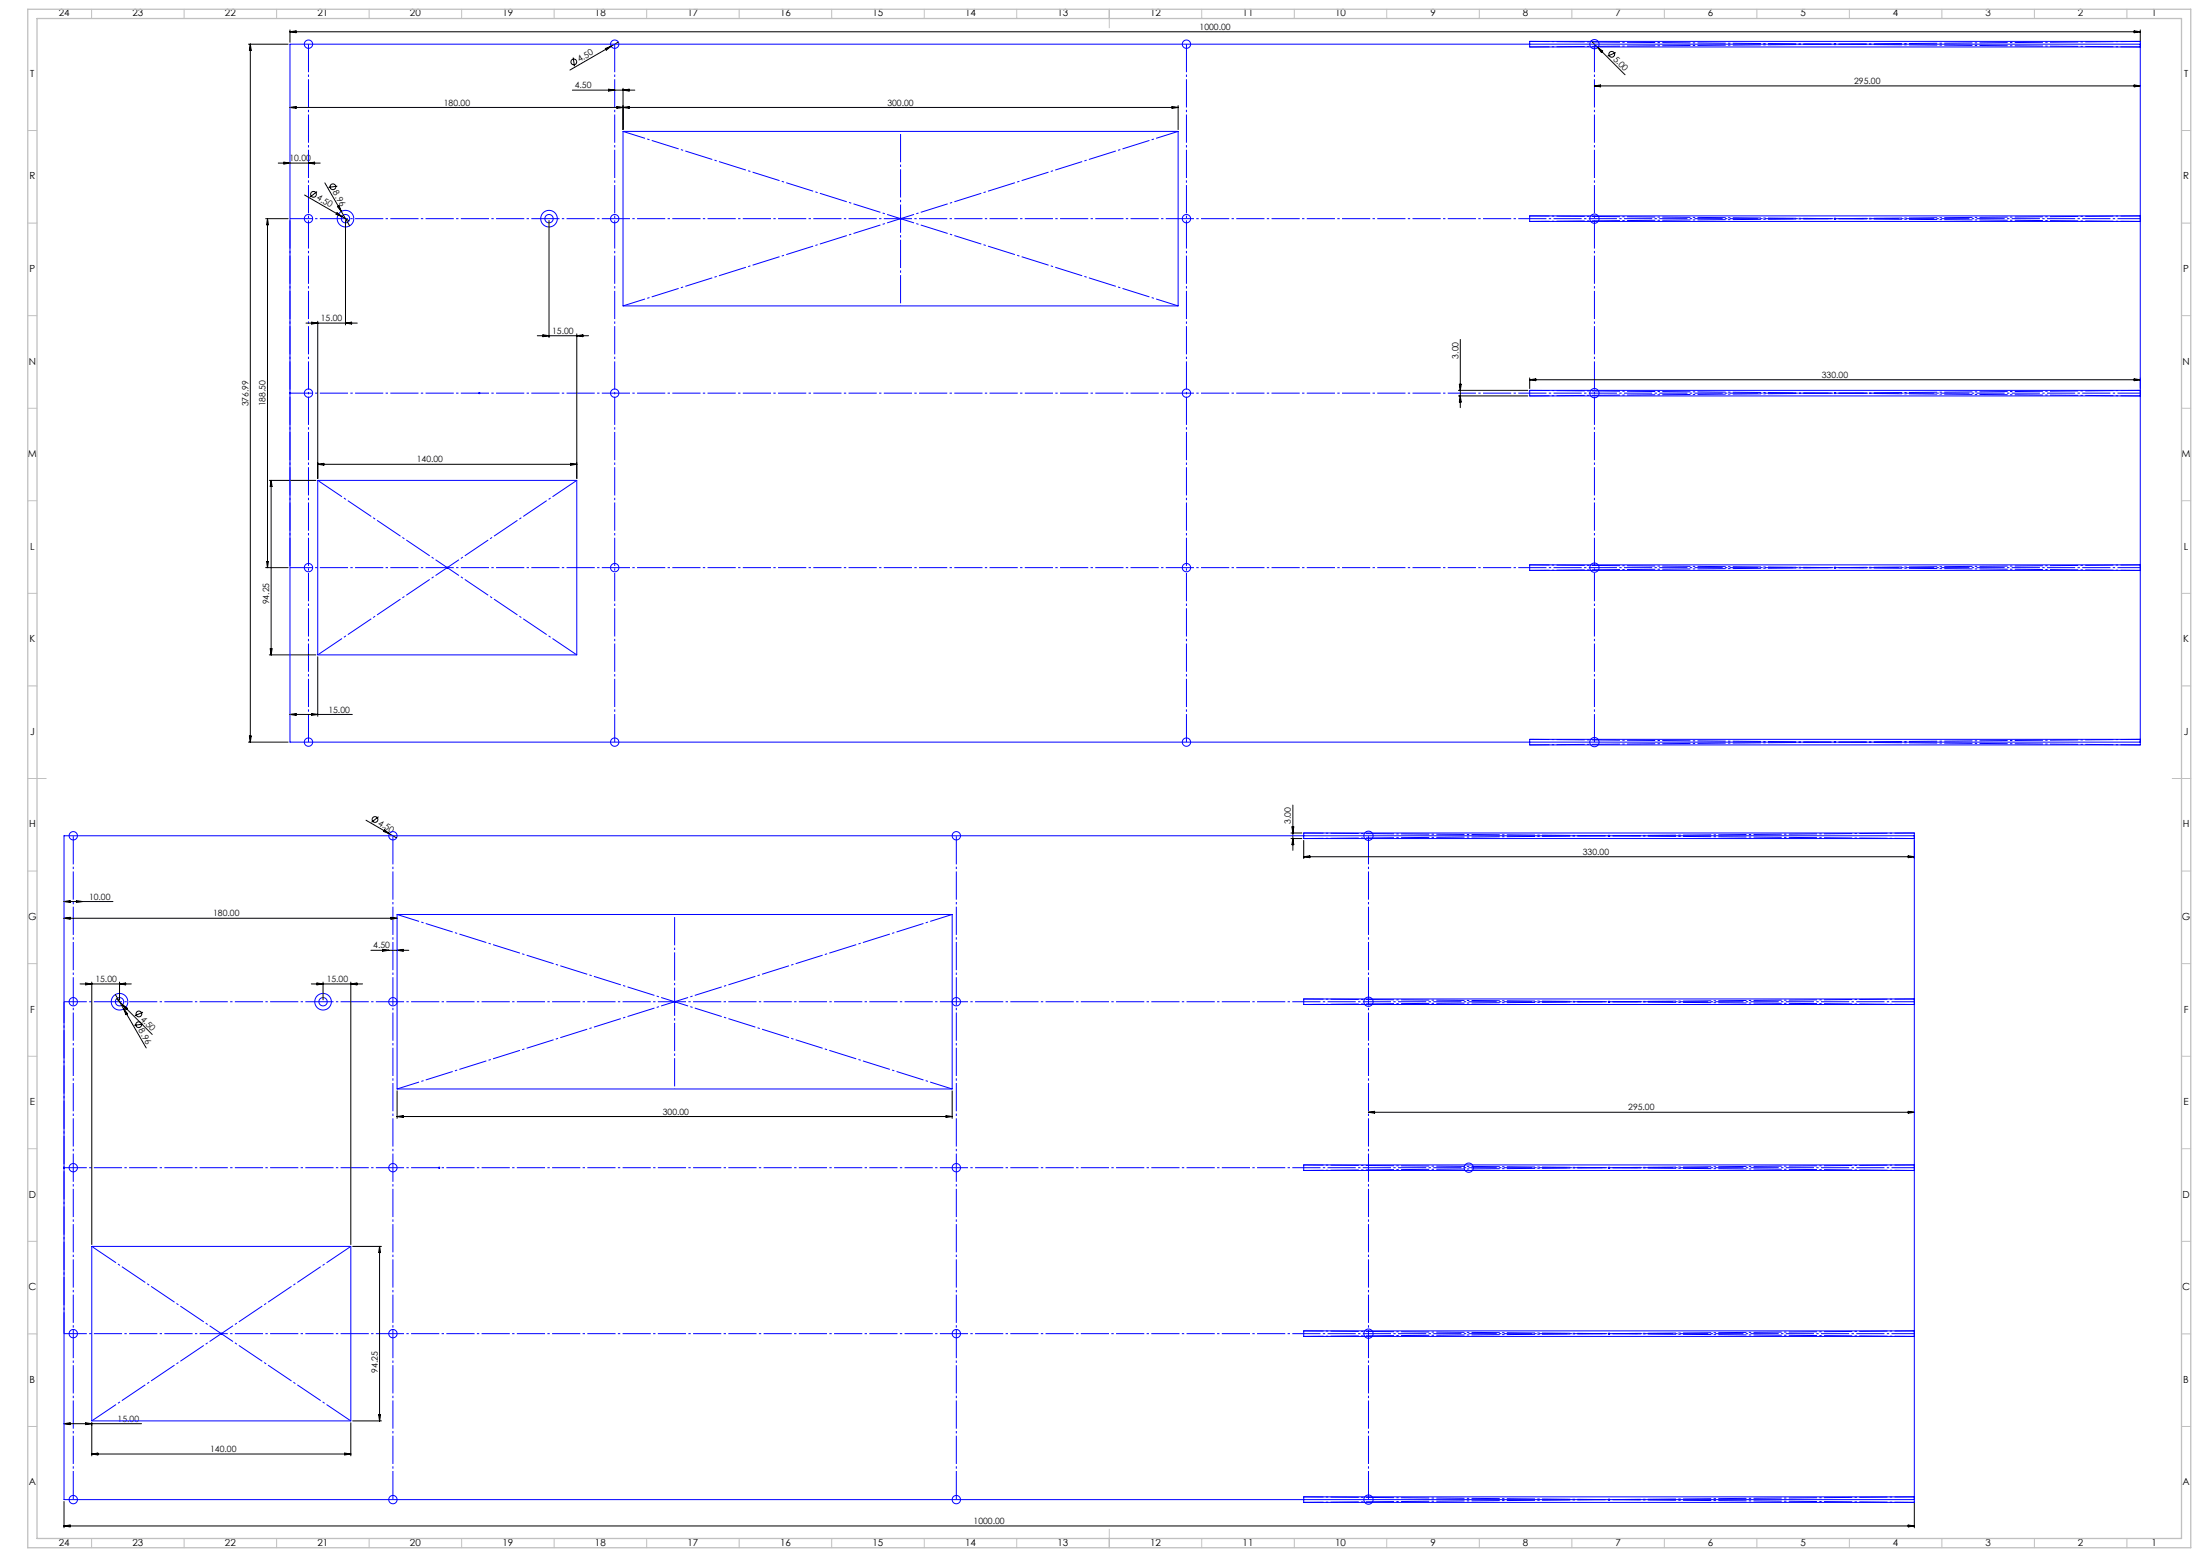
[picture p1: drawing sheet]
<svg xmlns="http://www.w3.org/2000/svg" width="1189mm" height="841mm" viewBox="0 0 1189 841" stroke-linecap="round" stroke-linejoin="round" font-family="sans-serif">
<g fill="none" stroke="#000" stroke-width=".54">
<path d="M157 16v7M157 17h1000M157 17h3v1zM1153 17h4l-4 1zM1157 16v7M134 24h22M135 24v377M135 24l1 3h-1zM310 31v5M327 26l3-1-2 2zM330 25l-22 13M334 23l-4 2"/>
<path d="M860 22l18 18M863 26l3 2h-1zM873 28l-4 2M157 58h480M157 58h3v1zM309 49h34M329 48l3 1h-3zM333 58v1l7-1v1zM337 48v22M337 49l3-1v1zM633 58h4l-4 1zM637 57v13"/>
<path d="M862 46h295M862 46h3v1zM1153 46h4l-4 1zM150 88h23M153 88h4l-4 1zM167 88h3v1zM176 99l13 23M144 118h12M145 118v189M145 118v3h-1zM165 105l24 14M171 103l-3 3"/>
<path d="M182 115l3 2-3-1zM182 101h-4M182 112l1-1 1 3zM187 119v57M297 119v63M165 175h28M168 174l4 1h-4zM172 174v84M187 175l3-1v1zM290 181h28M293 181h4l-4 1zM312 180v78"/>
<path d="M312 181h3v1zM789 183v37M788 211h38M788 214h38M789 208h1l-1 3zM789 214l1 3h-1zM827 204v6M827 205h330M827 205h3v1zM1153 205h4l-4 1zM1157 204v6M146 259h25"/>
<path d="M147 259v95M147 259v4h-1zM172 251h140M172 251l3-1v1zM308 250l4 1h-4zM144 307h12M144 303h1v4zM146 354h25M146 350h1v4zM172 355v32M135 398h1l-1 3zM157 386l3-1v1z"/>
<path d="M157 386h33M168 385l4 1h-4zM134 401h22M699 435v24M198 443l16 10M205 441l-4 3M208 448l2 2-3-1zM698 450h6M698 453h6M698 447h1v3zM699 453v3h-1zM705 454v10"/>
<path d="M1035 454v10M705 463h330M705 463l3-1v1zM1031 462l4 1h-4zM35 487h26M35 487l3-1v1zM35 496l3-1v1zM35 496h180M41 486l4 1h-4zM211 495l4 1h-4zM200 513h21M207 513h3l-3 1z"/>
<path d="M215 513h3v1zM43 531h28M46 531h4l-4 1zM50 530v142M62 537l17 29M63 539l19 20M65 530v10M65 531h3v1zM168 531h28M171 531h4l-4 1zM175 530v10M190 530v142"/>
<path d="M190 531h3v1zM66 543l3 2h-1zM67 545l2 3h-1zM77 547l-4 2M77 553l-4 1M215 589v15M515 589v15M215 603h3v1zM215 603h300M511 603h4l-4 1zM740 601h295M740 601l3-1v1z"/>
<path d="M1031 600l4 1h-4zM191 673h15M205 673v94M205 673l1 4h-1zM35 769l3-1v2zM35 769h41M46 768l4 1-4 1zM50 768v18M190 768v18M191 767h15M205 764h1l-1 3zM50 785h140"/>
<path d="M50 785h3v1zM186 785h4l-4 1zM35 811v14M1035 811v14M35 824h3v1zM35 824h1000M1031 824h4l-4 1z"/>
<circle cx="310" cy="33" r="1.6"/>
<circle cx="871" cy="29" r="1.6"/>
<circle cx="169" cy="105" r="1.6"/>
<circle cx="180" cy="101" r="1.6"/>
<circle cx="203" cy="443" r="1.6"/>
<circle cx="75" cy="553" r="1.6"/>
<circle cx="75" cy="548" r="1.6"/>
</g>
<g fill="none" stroke="#00f" stroke-width=".54">
<path d="M991 24h1M992 23v1M992 24h-1M1157 24h-1000v377h1000M1157 25h-330v-3h330v380h-330v-3h330M337 71h300v94h-300zM486 118h1M487 118v1M487 118h-1M991 118h1M992 118v1M992 118h-1"/>
<path d="M1157 117h-330v3h330M156 212h1M156 212l1 1M157 212l-1 1M259 212h1M259 212v1M991 212h1M991 212l1 1M992 212v1M992 212l-1 1M1157 211h-330v3h330M172 259h140v95h-140z"/>
<path d="M241 307h1M241 306l1 1M242 306v1M242 306l-1 1M991 307h1M991 306l1 1M992 306v1M992 306l-1 1M1157 305h-330v3h330M991 400l1 1M992 400v1M992 400l-1 1"/>
<path d="M869 451l1 1M870 451v1M870 451l-1 1M1035 451h-1000v359h1000M1035 453h-330v-3h330v362h-330v-3h330M215 494h300v94h-300zM1035 540h-330v3h330M364 541h1M365 541v1M365 541h-1M869 541h1M870 541v1"/>
<path d="M870 541h-1M34 631h1M34 630l1 1M35 630l-1 1M237 631h1M237 630l1 1M237 630v1M238 630l-1 1M869 631h1M869 630l1 1M870 630v1M870 630l-1 1"/>
<path d="M1035 629h-330v3h330M50 673h140v94h-140zM120 720v1M870 720v1M1035 719h-330v3h330M119 720h1M119 720l1 1M120 720l-1 1M869 720h1M869 720l1 1M870 720l-1 1M869 810h1"/>
<path d="M870 810v1M870 810h-1"/>
<circle cx="167" cy="24" r="2.2"/>
<circle cx="332" cy="24" r="2.2"/>
<circle cx="641" cy="24" r="2.2"/>
<circle cx="862" cy="24" r="2.5"/>
<circle cx="167" cy="118" r="2.3"/>
<circle cx="187" cy="118" r="4"/>
<circle cx="187" cy="118" r="2.3"/>
<circle cx="297" cy="118" r="2.3"/>
<circle cx="297" cy="118" r="4"/>
<circle cx="332" cy="118" r="2.3"/>
<circle cx="641" cy="118" r="2.2"/>
<circle cx="862" cy="118" r="2.5"/>
<circle cx="167" cy="212" r="2.2"/>
<circle cx="332" cy="212" r="2.2"/>
<circle cx="641" cy="212" r="2.2"/>
<circle cx="862" cy="212" r="2.5"/>
<circle cx="167" cy="307" r="2.3"/>
<circle cx="332" cy="307" r="2.3"/>
<circle cx="641" cy="307" r="2.2"/>
<circle cx="862" cy="307" r="2.5"/>
<circle cx="167" cy="401" r="2.3"/>
<circle cx="332" cy="401" r="2.3"/>
<circle cx="641" cy="401" r="2.2"/>
<circle cx="862" cy="401" r="2.5"/>
<circle cx="40" cy="451" r="2.2"/>
<circle cx="212" cy="451" r="2.2"/>
<circle cx="517" cy="451" r="2.2"/>
<circle cx="740" cy="451" r="2.5"/>
<circle cx="40" cy="541" r="2.2"/>
<circle cx="65" cy="541" r="2.2"/>
<circle cx="65" cy="541" r="4"/>
<circle cx="175" cy="541" r="2.2"/>
<circle cx="175" cy="541" r="4"/>
<circle cx="212" cy="541" r="2.2"/>
<circle cx="517" cy="541" r="2.2"/>
<circle cx="740" cy="541" r="2.5"/>
<circle cx="40" cy="631" r="2.2"/>
<circle cx="212" cy="631" r="2.2"/>
<circle cx="517" cy="631" r="2.3"/>
<circle cx="794" cy="631" r="2.5"/>
<circle cx="40" cy="720" r="2.2"/>
<circle cx="212" cy="720" r="2.2"/>
<circle cx="517" cy="720" r="2.2"/>
<circle cx="740" cy="720" r="2.5"/>
<circle cx="40" cy="810" r="2.2"/>
<circle cx="212" cy="810" r="2.2"/>
<circle cx="517" cy="810" r="2.2"/>
<circle cx="740" cy="810" r="2.5"/>
</g>
<path d="M157 118h1000M157 212h1000M157 307h1000M35 541h1000M35 631h1000M35 720h1000" fill="none" stroke="#00f" stroke-width=".54" stroke-dasharray="15.2 1.3 1.3 1.3" stroke-dashoffset="2.9" stroke-linecap="butt"/>
<path d="M167 24v377M332 24v377M641 24v377M862 24v377" fill="none" stroke="#00f" stroke-width=".54" stroke-dasharray="15.2 1.3 1.3 1.3" stroke-dashoffset=".1" stroke-linecap="butt"/>
<path d="M312 259l-140 95M312 354l-140-95M190 673l-140 94M190 767l-140-94" fill="none" stroke="#00f" stroke-width=".54" stroke-dasharray="15.2 1.3 1.3 1.3" stroke-dashoffset="-.6" stroke-linecap="butt"/>
<path d="M637 71l-300 94M637 165l-300-94M515 494l-300 94M515 588l-300-94" fill="none" stroke="#00f" stroke-width=".54" stroke-dasharray="15.2 1.3 1.3 1.3" stroke-dashoffset="2.8" stroke-linecap="butt"/>
<path d="M157 118v189" fill="none" stroke="#00f" stroke-width=".54" stroke-dasharray="15.2 1.3 1.3 1.3" stroke-dashoffset="-.9" stroke-linecap="butt"/>
<path d="M487 71v94M365 494v94" fill="none" stroke="#00f" stroke-width=".54" stroke-dasharray="15.2 1.3 1.3 1.3" stroke-dashoffset="-1.4" stroke-linecap="butt"/>
<path d="M40 451v359M212 451v359M517 451v359M740 451v359" fill="none" stroke="#00f" stroke-width=".54" stroke-dasharray="15.2 1.3 1.3 1.3" stroke-dashoffset="-.2" stroke-linecap="butt"/>
<path d="M35 541v179" fill="none" stroke="#00f" stroke-width=".54" stroke-dasharray="15.2 1.3 1.3 1.3" stroke-dashoffset="3.7" stroke-linecap="butt"/>
<g fill="none" stroke="#00f" stroke-width=".54" stroke-dasharray="15.2 1.3 1.3 1.3" stroke-dashoffset="4.5" stroke-linecap="butt">
<path d="M827 22l330 3M827 25l330-3M827 117l330 3M827 120l330-3M827 211l330 3M827 214l330-3M827 305l330 3M827 308l330-3M827 399l330 3M827 402l330-3M705 450l330 3M705 453l330-3"/>
<path d="M705 540l330 3M705 543l330-3M705 629l330 3M705 632l330-3M705 719l330 3M705 722l330-3M705 812l330-3M705 809l330 3"/>
</g>
<g fill="none" stroke="#c0c0c0" stroke-width=".54">
<path d="M49 5v5M99 5v5M150 5v5M200 5v5M249 5v5M299 5v5M350 5v5M400 5v5M449 5v5M500 5v5M550 5v5M599 5v10"/>
<path d="M650 5v5M700 5v5M749 5v5M799 5v5M850 5v5M900 5v5M949 5v5M999 5v5M1050 5v5M1099 5v5M1149 5v5M15 71h5"/>
<path d="M1179 71h5M15 121h5M1179 121h5M15 171h5M1179 171h5M15 221h5M1179 221h5M15 271h5M1179 271h5M15 321h5M1179 321h5M15 371h5"/>
<path d="M1179 371h5M15 421h10M1174 421h10M15 471h5M1179 471h5M15 521h5M1179 521h5M15 571h5M1179 571h5M15 621h5M1179 621h5M15 671h5"/>
<path d="M1179 671h5M15 721h5M1179 721h5M15 771h5M1179 771h5M49 831v5M99 831v5M150 831v5M200 831v5M249 831v5M299 831v5M350 831v5"/>
<path d="M400 831v5M449 831v5M500 831v5M550 831v5M599 826v10M650 831v5M700 831v5M749 831v5M799 831v5M850 831v5M900 831v5M949 831v5"/>
<path d="M999 831v5M1050 831v5M1099 831v5M1149 831v5"/>
</g>
<path d="M15 5h1169v831h-1169zM20 10h1159v821h-1159z" fill="none" stroke="#c0c0c0" stroke-width=".7"/>
<g font-size="5.3">
<text x="32" y="9">24</text>
<text x="72" y="9">23</text>
<text x="122" y="9">22</text>
<text x="172" y="9">21</text>
<text x="222" y="9">20</text>
<text x="272" y="9">19</text>
<text x="322" y="9">18</text>
<text x="372" y="9">17</text>
<text x="422" y="9">16</text>
<text x="472" y="9">15</text>
<text x="522" y="9">14</text>
<text x="572" y="9">13</text>
<text x="622" y="9">12</text>
<text x="672" y="9">11</text>
<text x="722" y="9">10</text>
<text x="773" y="9">9</text>
<text x="823" y="9">8</text>
<text x="873" y="9">7</text>
<text x="923" y="9">6</text>
<text x="973" y="9">5</text>
<text x="1023" y="9">4</text>
<text x="1073" y="9">3</text>
<text x="1123" y="9">2</text>
<text x="1163" y="9">1</text>
<text x="16" y="42">T</text>
<text x="1180" y="42">T</text>
<text x="16" y="97">R</text>
<text x="1180" y="97">R</text>
<text x="16" y="147">P</text>
<text x="1180" y="147">P</text>
<text x="16" y="197">N</text>
<text x="1180" y="197">N</text>
<text x="15" y="247">M</text>
<text x="1179" y="247">M</text>
<text x="16" y="297">L</text>
<text x="1180" y="297">L</text>
<text x="16" y="347">K</text>
<text x="1180" y="347">K</text>
<text x="16" y="397">J</text>
<text x="1180" y="397">J</text>
<text x="16" y="447">H</text>
<text x="1180" y="447">H</text>
<text x="15" y="497">G</text>
<text x="1179" y="497">G</text>
<text x="16" y="547">F</text>
<text x="1180" y="547">F</text>
<text x="16" y="597">E</text>
<text x="1180" y="597">E</text>
<text x="16" y="647">D</text>
<text x="1180" y="647">D</text>
<text x="15" y="697">C</text>
<text x="1179" y="697">C</text>
<text x="16" y="747">B</text>
<text x="1180" y="747">B</text>
<text x="16" y="802">A</text>
<text x="1180" y="802">A</text>
<text x="32" y="835">24</text>
<text x="72" y="835">23</text>
<text x="122" y="835">22</text>
<text x="172" y="835">21</text>
<text x="222" y="835">20</text>
<text x="272" y="835">19</text>
<text x="322" y="835">18</text>
<text x="372" y="835">17</text>
<text x="422" y="835">16</text>
<text x="472" y="835">15</text>
<text x="522" y="835">14</text>
<text x="572" y="835">13</text>
<text x="622" y="835">12</text>
<text x="672" y="835">11</text>
<text x="722" y="835">10</text>
<text x="773" y="835">9</text>
<text x="823" y="835">8</text>
<text x="873" y="835">7</text>
<text x="923" y="835">6</text>
<text x="973" y="835">5</text>
<text x="1023" y="835">4</text>
<text x="1073" y="835">3</text>
<text x="1123" y="835">2</text>
<text x="1163" y="835">1</text>
</g>
<g font-size="4.7">
<text x="648" y="16">1000.00</text>
<text x="313" y="34" transform="rotate(-30 313 34)">4.50</text>
<text x="872" y="32" transform="rotate(45 872 32)">5.00</text>
<text x="311" y="48">4.50</text>
<text x="1002" y="45">295.00</text>
<text x="240" y="57">180.00</text>
<text x="480" y="57">300.00</text>
<text x="156" y="87">10.00</text>
<text x="171" y="108" transform="rotate(30 171 108)">4.50</text>
<text x="180" y="104" transform="rotate(60 180 104)">8.96</text>
<text x="173" y="174">15.00</text>
<text x="298" y="180">15.00</text>
<text x="788" y="194" transform="rotate(-90 788 194)">3.00</text>
<text x="985" y="204">330.00</text>
<text x="134" y="219" transform="rotate(-90 134 219)">376.99</text>
<text x="144" y="219" transform="rotate(-90 144 219)">188.50</text>
<text x="225" y="250">140.00</text>
<text x="146" y="326" transform="rotate(-90 146 326)">94.25</text>
<text x="177" y="385">15.00</text>
<text x="204" y="445" transform="rotate(30 204 445)">4.50</text>
<text x="698" y="445" transform="rotate(-90 698 445)">3.00</text>
<text x="855" y="462">330.00</text>
<text x="48" y="486">10.00</text>
<text x="115" y="495">180.00</text>
<text x="202" y="512">4.50</text>
<text x="52" y="530">15.00</text>
<text x="177" y="530">15.00</text>
<text x="76" y="551" transform="rotate(45 76 551)">4.50</text>
<text x="75" y="557" transform="rotate(60 75 557)">8.96</text>
<text x="880" y="600">295.00</text>
<text x="358" y="602">300.00</text>
<text x="204" y="741" transform="rotate(-90 204 741)">94.25</text>
<text x="64" y="768">15.00</text>
<text x="114" y="784">140.00</text>
<text x="526" y="823">1000.00</text>
</g>
</svg>
